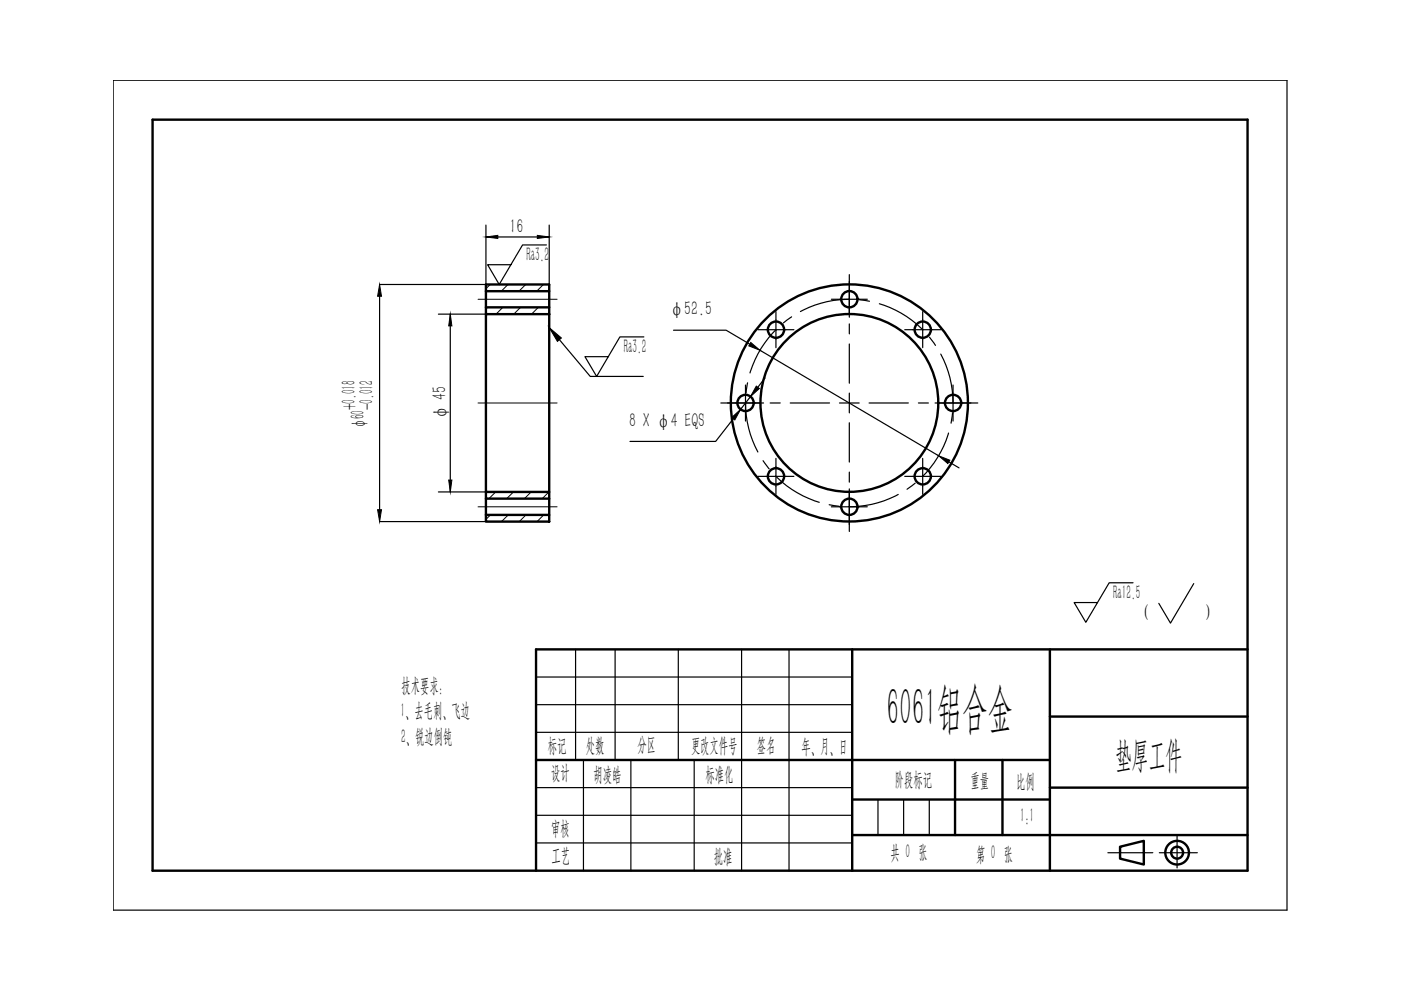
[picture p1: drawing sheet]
<svg xmlns="http://www.w3.org/2000/svg" width="297mm" height="210mm" viewBox="0 0 297 210" stroke-linecap="round" stroke-linejoin="round" font-family="sans-serif">
<g fill="none" stroke="#000" stroke-width=".25">
<path d="M24 17h248.9v176h-248.9zM122 137.7v23.4M130.4 137.7v23.4M143.8 137.7v23.4M157.2 137.7v46.9M167.3 137.7v46.9M113.7 143.5h67M113.7 149.4h67M113.7 155.3h67M113.7 167h67M113.7 172.9h67M113.7 178.7h67"/>
<path d="M123.7 161.1v23.5M133.8 161.1v23.5M147.2 161.1v23.5M186.1 169.5v7.6M191.6 169.5v7.6M197 169.5v7.6"/>
</g>
<g fill="none" stroke="#000" stroke-width=".51">
<path d="M32.3 25.4h232.2v159.2h-232.2zM103 66.6h13.4v37.7h-13.4zM103 66.6v-1.4h13.4v1.4M103 60.3h13.4v1.4h-13.4zM103 61.7v3.5M116.4 61.7v3.5M103 109.2h13.4v1.4h-13.4zM103 104.3v1.4h13.4v-1.4M103 105.7v3.5M116.4 105.7v3.5M180.7 137.7v46.9M222.6 137.7v46.9"/>
<path d="M264.5 137.7h-150.8v46.9M222.6 151.9h41.9M113.7 161.1h108.9M180.7 177.1h83.8M180.7 169.5h41.9M202.5 161.1v16M212.5 161.1v16M222.6 167h41.9M237.5 179.5l5-1.2v5l-5-1.3z"/>
<circle cx="164.5" cy="69.9" r="1.73"/>
<circle cx="180.1" cy="63.4" r="1.73"/>
<circle cx="195.6" cy="69.9" r="1.73"/>
<circle cx="158.1" cy="85.4" r="1.73"/>
<circle cx="180.1" cy="85.4" r="25.1"/>
<circle cx="180.1" cy="85.4" r="18.9"/>
<circle cx="202.1" cy="85.4" r="1.73"/>
<circle cx="164.5" cy="101" r="1.73"/>
<circle cx="180.1" cy="107.4" r="1.73"/>
<circle cx="195.6" cy="101" r="1.73"/>
<circle cx="249.6" cy="180.8" r="2.51"/>
<circle cx="249.6" cy="180.8" r="1.26"/>
</g>
<g fill="none" stroke="#000" stroke-width=".25">
<path d="M180.1 58.2v9.1M164.5 66.1v3.8h-3.8M164.5 69.9a21.7 21.7 0 0 0-5.5 9.2M167.8 67.2l-1.7 1.3M168.3 69.9h-3.8v3.8M180.1 61.4v2.1h-3.8M180.1 63.5a21.4 21.4 0 0 0-10.4 2.6M180.1 68.7v2.1M180.1 72.9v8.4M182.2 63.6l2.1 .3M183.9 63.5h-3.8v2M186.4 64.4a21.6 21.6 0 0 1 9.2 5.5"/>
<path d="M195.6 66.1v3.8h-3.8M197.1 71.5l1.2 1.7M199.4 69.9h-3.8v3.8M199.5 75.1a21.8 21.8 0 0 1 2.6 10.3M152.8 85.4h9.1M158.1 81.6v3.8h-2.1M158.1 85.5a21.8 21.8 0 0 0 2.6 10.3M158.5 81.2l-.3 2.1M160.2 85.4h-2.1v3.9M161.8 97.7l1.3 1.7M163.3 85.4h2.1M164.5 97.2v3.8h-3.8"/>
<path d="M167.5 85.4h8.4M180.1 83.3v2.1h-2.1M180.1 89.6v8.4M182.2 85.4h-2.1v2.1M184.3 85.4h8.3M194.7 85.4h2.1M195.6 97.2v3.8h-3.8M198.3 85.4h9M201.1 91.8a21.8 21.8 0 0 1-5.5 9.2M202 87.6l-.4 2.1M202.1 81.6v3.8h-2.1M204.2 85.4h-2.1v3.9"/>
<path d="M164.5 101a21.5 21.5 0 0 0 9.2 5.5M168.3 101h-3.8v3.8M175.8 107l2.1 .4M180.1 105.4v2.1h-3.8M180.1 100.1v2.1M180.1 103.6v9.1M183.9 107.5h-3.8v2.1M190.4 104.8a21.5 21.5 0 0 1-10.3 2.6M194 102.4l-1.7 1.3M199.4 101h-3.8v3.8M249.6 177.3v6.7M234.9 180.8h9.5"/>
<path d="M245.8 180.8h8.1"/>
</g>
<!-- layer: 0 -->
<g fill="none" stroke="#000" stroke-width=".21">
<path d="M103.9 60.3l-.9 .9M106.6 65.2l-1.4 1.4M107.7 60.3l-1.4 1.4M110.4 65.2l-1.5 1.4M111.5 60.3l-1.5 1.4M114.1 65.2l-1.4 1.4M115.2 60.3l-1.4 1.4M104 109.2l-1 .9M105.1 104.3l-1.4 1.4M107.8 109.2l-1.5 1.4M108.9 104.3l-1.5 1.4M111.5 109.2l-1.4 1.4"/>
<path d="M112.6 104.3l-1.4 1.4M115.3 109.2l-1.4 1.4M116.4 104.3l-1.4 1.4"/>
</g>
<path d="M103 50.2l2.5-.3v.7zM113.9 49.9l2.5 .3-2.5 .4zM80.5 60.3l.4 2.5h-.8zM95.5 66.6l.3 2.5h-.7zM116.4 69.5l2.6 2.2-.8 .7zM159.2 72.6l1.9 1.7-2.3-1zM155.1 88.5l1.9-1.7-1.2 2.2zM160.3 81.9l.7 .5-1.9 1.7zM199 96.6l2.4 1-.4 .7zM80.1 108.1h.8l-.4 2.5zM95.1 101.8h.7l-.3 2.5z" fill="#000" stroke="#000" stroke-width=".21"/>
<g fill="none" stroke="#000" stroke-width=".25">
<path d="M103 47.7v12.6M103 50.2h13.4M115.9 51.9h-5.1l-5 8.4-2.4-4.2h4.9M116.4 47.7v12.6M80.5 60.3h22.5M80.5 62.8v45.3M92.9 66.6h10.1M95.5 66.6v37.7M118.6 72l6.5 7.8h11.3M136.5 71.4h-5.1l-4.9 8.4-2.5-4.2h5M142.8 70h11.2l5 3M161.1 74.3l37.9 22.3"/>
<path d="M155.5 88.8l-3.8 4.8h-18.1M159.1 84.1l-2.1 2.7M162.2 80.1l-1.5 2M201.2 97.9l2.1 1.3M80.5 110.6h22.5M92.9 104.3h10.1M240.2 123.6h-5l-5 8.3-2.5-4.1h5"/>
</g>
<path d="M101.4 63.5h16.7M101.4 85.4h16.7M101.4 107.5h16.7" fill="none" stroke="#000" stroke-width=".21"/>
<path d="M253.1 123.7l-4.9 8.4-2.5-4.2" fill="none" stroke="#000" stroke-width=".25"/>
<text font-size="11.4" x="188" y="153.8">6061铝合金</text>
<text font-size="7.6" x="236.4" y="162.6">垫厚工件</text>
<g font-size="4.2">
<text x="108" y="49.4">16</text>
<text x="111.7" y="55.3">Ra3.2</text>
<text x="142.1" y="66.9">φ52.5</text>
<text x="132.3" y="74.8">Ra3.2</text>
<text x="75.3" y="87" transform="rotate(-90 75.3 87)">+0.018</text>
<text x="79.1" y="87" transform="rotate(-90 79.1 87)">-0.012</text>
<text x="94.6" y="88.9" transform="rotate(-90 94.6 88.9)">φ 45</text>
<text x="77.3" y="90.8" transform="rotate(-90 77.3 90.8)">φ60</text>
<text x="133.4" y="90.4">8 X φ4 EQS</text>
<text x="236" y="126.9">Ra12.5</text>
<text x="85.1" y="146.7">技术要求：</text>
<text x="84.9" y="152.1">1、去毛刺、飞边</text>
<text x="85.1" y="157.5">2、锐边倒钝</text>
<text x="116.2" y="159.3">标记</text>
<text x="124.2" y="159.3">处数</text>
<text x="135.2" y="159.3">分区</text>
<text x="146.5" y="159.5">更改文件号</text>
<text x="160.5" y="159.5">签名</text>
<text x="170" y="159.6">年、月、日</text>
<text x="116.9" y="165.2">设计</text>
<text x="125.9" y="165.5">胡凌皓</text>
<text x="149.6" y="165.7">标准化</text>
<text x="189.7" y="166.7">阶段标记</text>
<text x="205.8" y="166.9">重量</text>
<text x="215.5" y="167">比例</text>
<text x="116.9" y="177.1">审核</text>
<text x="216.3" y="174.3">1:1</text>
<text x="116.9" y="182.9">工艺</text>
<text x="151.3" y="183.1">批准</text>
<text x="188.8" y="182.2">共 0 张</text>
<text x="206.9" y="182.6">第 0 张</text>
</g>
<g font-size="4.1">
<text x="242.1" y="131.3">(</text>
<text x="255.7" y="131.3">)</text>
</g>
</svg>
